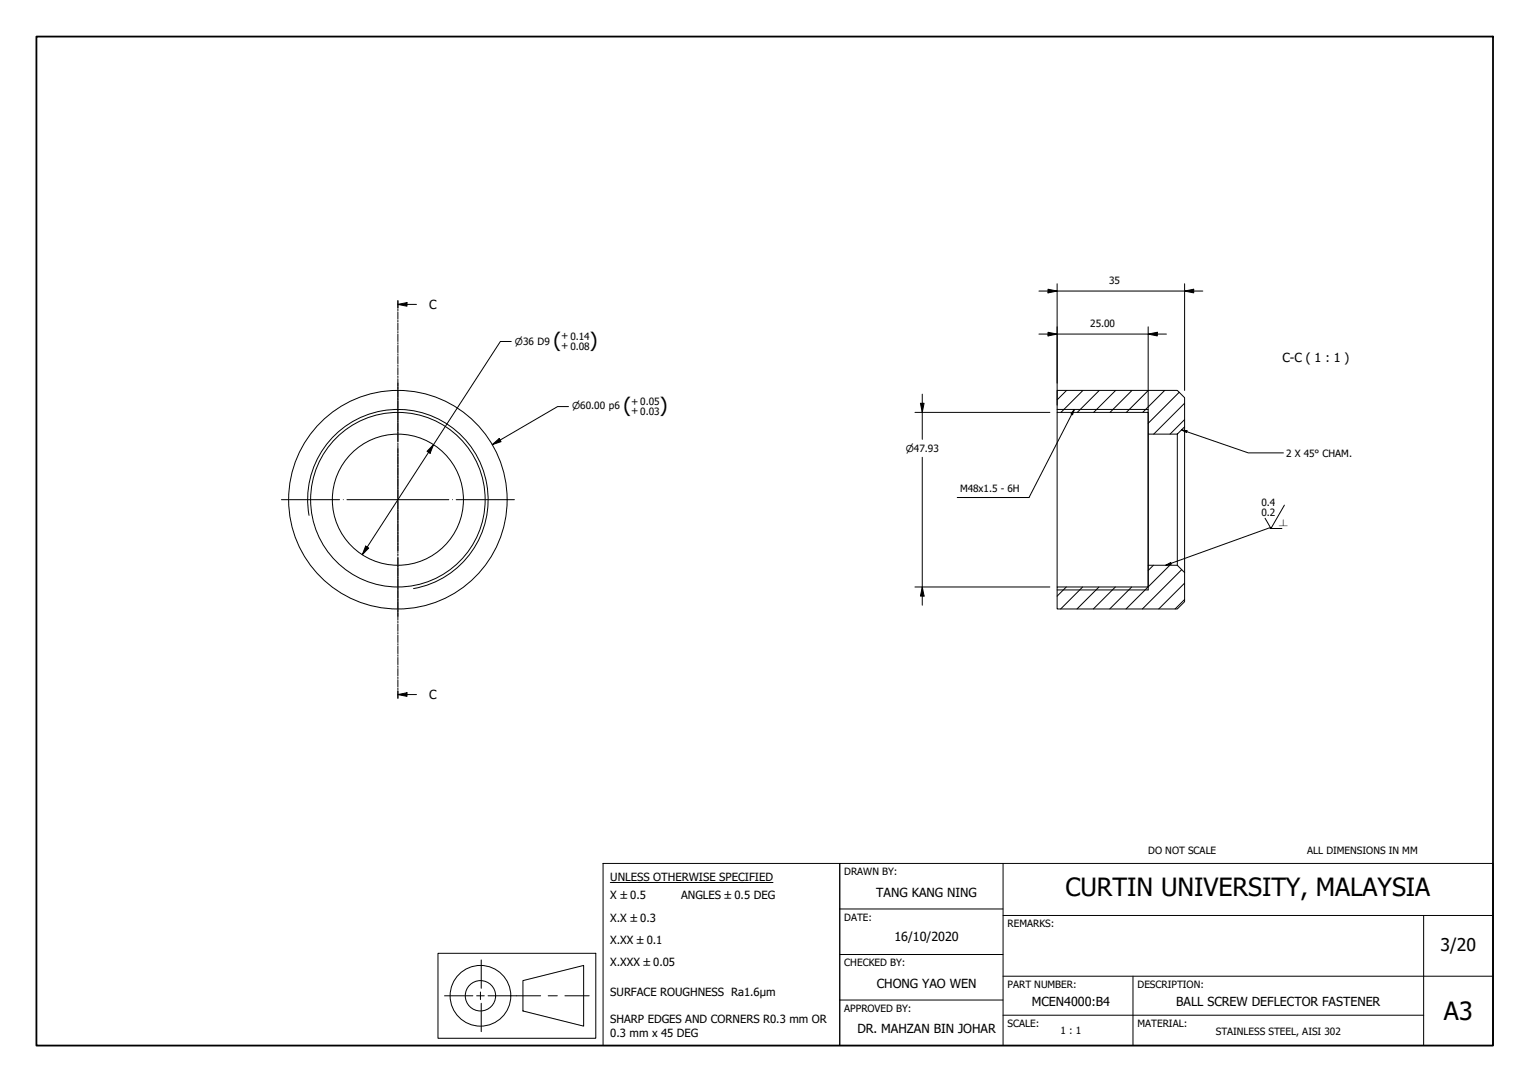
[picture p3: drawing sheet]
<svg xmlns="http://www.w3.org/2000/svg" width="420mm" height="297mm" viewBox="0 0 420 297" stroke-linecap="round" stroke-linejoin="round" font-family="sans-serif">
<!-- layer: Hatch (ISO) -->
<g fill="none" stroke="#000" stroke-width=".27">
<path d="M292.9 107.2l-2.6 2.6M297.4 107.2l-6 6M301.9 107.2l-6.1 6M306.4 107.2l-6.1 6M310.9 107.2l-6.1 6M315.4 107.2l-6.1 6M319.8 107.2l-6 6M323.8 107.7l-8.5 8.5M325.3 115.2l-4 4M325.3 110.7l-8.5 8.5M316.7 155.2l-1.4 1.4M321.2 155.2l-12 12"/>
<path d="M324.5 156.4l-10.8 10.8M292.8 161.1l-2.5 2.6M297.3 161.1l-6 6.1M301.8 161.1l-6 6.1M306.3 161.1l-6 6.1M310.8 161.1l-6.1 6.1M325.3 164.6l-2.6 2.6M325.3 160.1l-7.1 7.1"/>
</g>
<!-- layer: Visible (ISO) -->
<g fill="none" stroke="#000" stroke-width=".27">
<path d="M290.3 107.2h33l2 2v8l-2 2h-8v-6h-25zM290.3 113.2v47.9M315.3 112.4v49.6M323.3 119.2v36M325.3 117.2v40M290.3 161.1h25v-5.9h8l2 2v8l-2 2h-33z"/>
<circle cx="109.3" cy="137.2" r="30"/>
<circle cx="109.3" cy="137.2" r="18"/>
<circle cx="109.3" cy="137.2" r="24"/>
</g>
<!-- layer: Visible Narrow (ISO) -->
<path d="M290.3 112.4h25M84.9 141.5a24.8 24.8 0 0 1 20.1-28.7 24.8 24.8 0 0 1 28.7 20.1 24.8 24.8 0 0 1-20.1 28.7M290.3 162h25" fill="none" stroke="#000" stroke-width=".27"/>
<!-- layer: Section Line (ISO) -->
<g fill="none" stroke="#000" stroke-width=".27">
<path d="M109.3 83.6l2.5-.5v1zM109.3 82.6v2M109.3 84.9v.4M109.3 85.6v2M109.3 88v.4M109.3 88.7v2M109.3 91v.4M109.3 91.7v2.1M109.3 94.1v.4M109.3 94.8v2M109.3 97.1v.4M109.3 97.9v2"/>
<path d="M109.3 83.6h5.1M109.3 100.2v.4M109.3 100.9v2M109.3 103.3v.4M109.3 104v2M109.3 106.3v.4M109.3 107v2.1M109.3 109.4v.4M109.3 110.1v2M109.3 112.4v.4M109.3 113.2v2M109.3 115.5v.4"/>
<path d="M109.3 116.2v2M109.3 118.6v.4M109.3 119.3v2M109.3 121.6v.4M109.3 122.3v2.1M109.3 124.7v.4M109.3 125.4v2M109.3 127.7v.4M109.3 128.5v2M109.3 130.8v.4M109.3 131.5v2M109.3 133.9v.4"/>
<path d="M109.3 134.6v2M109.3 136.9v.4M109.3 137.6v2.1M109.3 140v.4M109.3 140.7v2M109.3 143v.4M109.3 143.8v2M109.3 146.1v.4M109.3 146.8v2M109.3 149.2v.4M109.3 149.9v2M109.3 152.2v.4"/>
<path d="M109.3 152.9v2.1M109.3 155.3v.4M109.3 156v2M109.3 158.3v.4M109.3 159.1v2M109.3 161.4v.4M109.3 162.1v2M109.3 164.5v.4M109.3 165.2v2M109.3 167.5v.4M109.3 168.2v2.1M109.3 170.6v.4"/>
<path d="M109.3 171.3v2M109.3 173.6v.4M109.3 174.4v2M109.3 176.7v.4M109.3 177.4v2M109.3 179.8v.4M109.3 190.7l2.5-.5v1zM109.3 180.5v2M109.3 182.8v.4M109.3 183.5v2.1M109.3 185.9v.4M109.3 186.6v2"/>
<path d="M109.3 189v.3M109.3 189.7v2M109.3 190.7h5.1"/>
</g>
<g fill="#000">
<path d="M109.3 83.6l2.5-.5v1z" fill-rule="evenodd"/>
<path d="M109.3 190.7l2.5-.5v1z" fill-rule="evenodd"/>
</g>
<!-- layer: Border (ISO) -->
<path d="M10 10h400v277h-400z" fill="none" stroke="#000" stroke-width=".5"/>
<!-- layer: Title (ISO) -->
<g fill="none" stroke="#000" stroke-width=".27">
<path d="M165.6 237h65v50h-65zM230.6 237h179.4v50h-179.4zM275.5 237v50M167.6 242.3h44.7M230.6 249.5h44.9M275.5 251.3h134.5M391 251.3v35.7M120.3 261.7h43.3v23.3h-43.3zM122.1 273.4h7.8M130.9 273.4h2.1M131.9 272.3v2.1M132.2 263.5v7.8"/>
<path d="M132.2 275.4v7.8M134 273.4h14.5M143.6 269.2l16.7-4.2v16.7l-16.7-4.2zM150.5 273.4h2.6M155.1 273.4h6.7M230.6 274.5h44.9M230.6 262h44.9M275.5 278.7h115.5M275.5 268h134.5M311.1 268v19"/>
<circle cx="131.9" cy="273.4" r="8.3"/>
<circle cx="131.9" cy="273.4" r="4.2"/>
</g>
<!-- layer: Center Mark (ISO) -->
<path d="M109.3 105.2v16M77.3 137.2h16M94.3 137.2h.1M95.3 137.2h28M109.3 122.2h.1M109.3 123.2v28M124.3 137.2h.1M125.3 137.2h16M109.3 152.2h.1M109.3 153.2v16" fill="none" stroke="#000" stroke-width=".27"/>
<!-- layer: Symbol (ISO) -->
<path d="M295 112.4l-.5 1.5-.4-.3zM295 112.4l-12.4 24.2h-17.9M324.5 118l1.5 .3-.2 .4zM324.5 118l18.3 6.3h9.6M262.9 136.6h19.7M352.7 138.7l-3.7 6.4-1.6-2.8M320.2 155.2l1.3-.8 .1 .5zM352 145.1h-3.1l-.2-.2-28.5 10.3" fill="none" stroke="#000" stroke-width=".27"/>
<g fill="#000">
<path d="M295 112.4l-.5 1.5-.4-.3z" fill-rule="evenodd"/>
<path d="M324.5 118l1.5 .3-.2 .4z" fill-rule="evenodd"/>
<path d="M320.2 155.2l1.3-.8 .1 .5z" fill-rule="evenodd"/>
</g>
<!-- layer: Dimension (ISO) -->
<g fill="none" stroke="#000" stroke-width=".27">
<path d="M285.3 79.9h45M287.8 79.4l2.5 .5-2.5 .5zM290.3 77.9v33.3M325.3 79.9l2.5-.5v1zM325.3 77.9v29.3M140.4 93.7h-3l-37.9 58.6M285.3 91.7h35M287.8 91.2l2.5 .5-2.5 .5zM315.3 91.7l2.5-.5v1zM315.3 89.7v22.4M156.1 111.6h-3l-17.9 10.5M251.3 113.2h37"/>
<path d="M252.8 110.7h1l-.5 2.5zM253.3 108.2v12.4M119.1 122.1l-1 2.3-.8-.5zM135.2 122.1l1.9-1.7 .5 .8zM253.3 125.5v40.6M100.4 149.9l.9 .6-1.8 1.8zM251.3 161.1h37M253.3 161.1l.5 2.5h-1z"/>
</g>
<g fill="#000">
<path d="M325.3 79.9l2.5-.5v1z" fill-rule="evenodd"/>
<path d="M287.8 91.2l2.5 .5-2.5 .5z" fill-rule="evenodd"/>
<path d="M287.8 79.4l2.5 .5-2.5 .5z" fill-rule="evenodd"/>
<path d="M315.3 91.7l2.5-.5v1z" fill-rule="evenodd"/>
<path d="M252.8 110.7h1l-.5 2.5z" fill-rule="evenodd"/>
<path d="M119.1 122.1l-1 2.3-.8-.5z" fill-rule="evenodd"/>
<path d="M135.2 122.1l1.9-1.7 .5 .8z" fill-rule="evenodd"/>
<path d="M100.4 149.9l.9 .6-1.8 1.8z" fill-rule="evenodd"/>
<path d="M253.3 161.1l.5 2.5h-1z" fill-rule="evenodd"/>
</g>
<g font-size="6.9">
<text x="292.6" y="246.1">CURTIN UNIVERSITY, MALAYSIA</text>
<text x="396.5" y="280">A3</text>
</g>
<g font-size="5.5">
<text x="152" y="95.3">(</text>
<text x="162" y="95.3">)</text>
<text x="171.2" y="113.2">(</text>
<text x="181.2" y="113.2">)</text>
</g>
<text font-size="4.8" x="395.6" y="261.1">3/20</text>
<g font-size="3.4">
<text x="117.9" y="84.8">C</text>
<text x="352.2" y="99.4">C-C ( 1 : 1 )</text>
<text x="117.9" y="191.9">C</text>
<text x="240.6" y="246.2">TANG KANG NING</text>
<text x="245.6" y="258.4">16/10/2020</text>
<text x="240.8" y="271.2">CHONG YAO WEN</text>
<text x="283.4" y="276.2">MCEN4000:B4</text>
<text x="323" y="276.2">BALL SCREW DEFLECTOR FASTENER</text>
<text x="235.4" y="283.7">DR. MAHZAN BIN JOHAR</text>
</g>
<g font-size="3.1">
<text x="167.6" y="241.8">UNLESS OTHERWISE SPECIFIED</text>
<text x="167.6" y="246.9">X ±0.5</text>
<text x="187.1" y="246.9">ANGLES ±0.5 DEG</text>
<text x="167.6" y="253">X.X ±0.3</text>
<text x="167.6" y="259.1">X.XX ±0.1</text>
<text x="167.6" y="265.1">X.XXX ±0.05</text>
<text x="167.6" y="273.5">SURFACE ROUGHNESS Ra1.6µm</text>
<text x="167.6" y="280.9">SHARP EDGES AND CORNERS R0.3 mm OR</text>
<text x="167.6" y="284.6">0.3 mm x 45 DEG</text>
</g>
<g font-size="2.7">
<text x="304.6" y="77.9">35</text>
<text x="299.4" y="89.7">25.00</text>
<text x="154.1" y="95.9">+ 0.08</text>
<text x="154.1" y="93.2">+ 0.14</text>
<text x="173.3" y="113.8">+ 0.03</text>
<text x="173.3" y="111.1">+ 0.05</text>
<text x="353.2" y="125.3">2 X 45° CHAM.</text>
<text x="263.6" y="135">M48x1.5 - 6H</text>
<text x="346.4" y="139">0.4</text>
<text x="346.4" y="141.6">0.2</text>
<text x="315.3" y="234.4">DO NOT SCALE</text>
<text x="359" y="234.4">ALL DIMENSIONS IN MM</text>
<text x="231.9" y="240.3">DRAWN BY:</text>
<text x="231.9" y="252.8">DATE:</text>
<text x="276.7" y="254.6">REMARKS:</text>
<text x="231.9" y="265.3">CHECKED BY:</text>
<text x="276.7" y="271.2">PART NUMBER:</text>
<text x="312.4" y="271.3">DESCRIPTION:</text>
<text x="231.9" y="277.8">APPROVED BY:</text>
<text x="276.7" y="282">SCALE:</text>
<text x="312.4" y="282">MATERIAL:</text>
<text x="291.3" y="284">1 : 1</text>
<text x="333.9" y="284">STAINLESS STEEL, AISI 302</text>
</g>
<g font-size="2.6">
<text x="141.4" y="94.8">⌀36 D9</text>
<text x="157.1" y="112.4">⌀60.00 p6</text>
<text x="248.7" y="124">⌀47.93</text>
</g>
<text font-size="1.6" x="351.2" y="144.3">⟂</text>
</svg>
